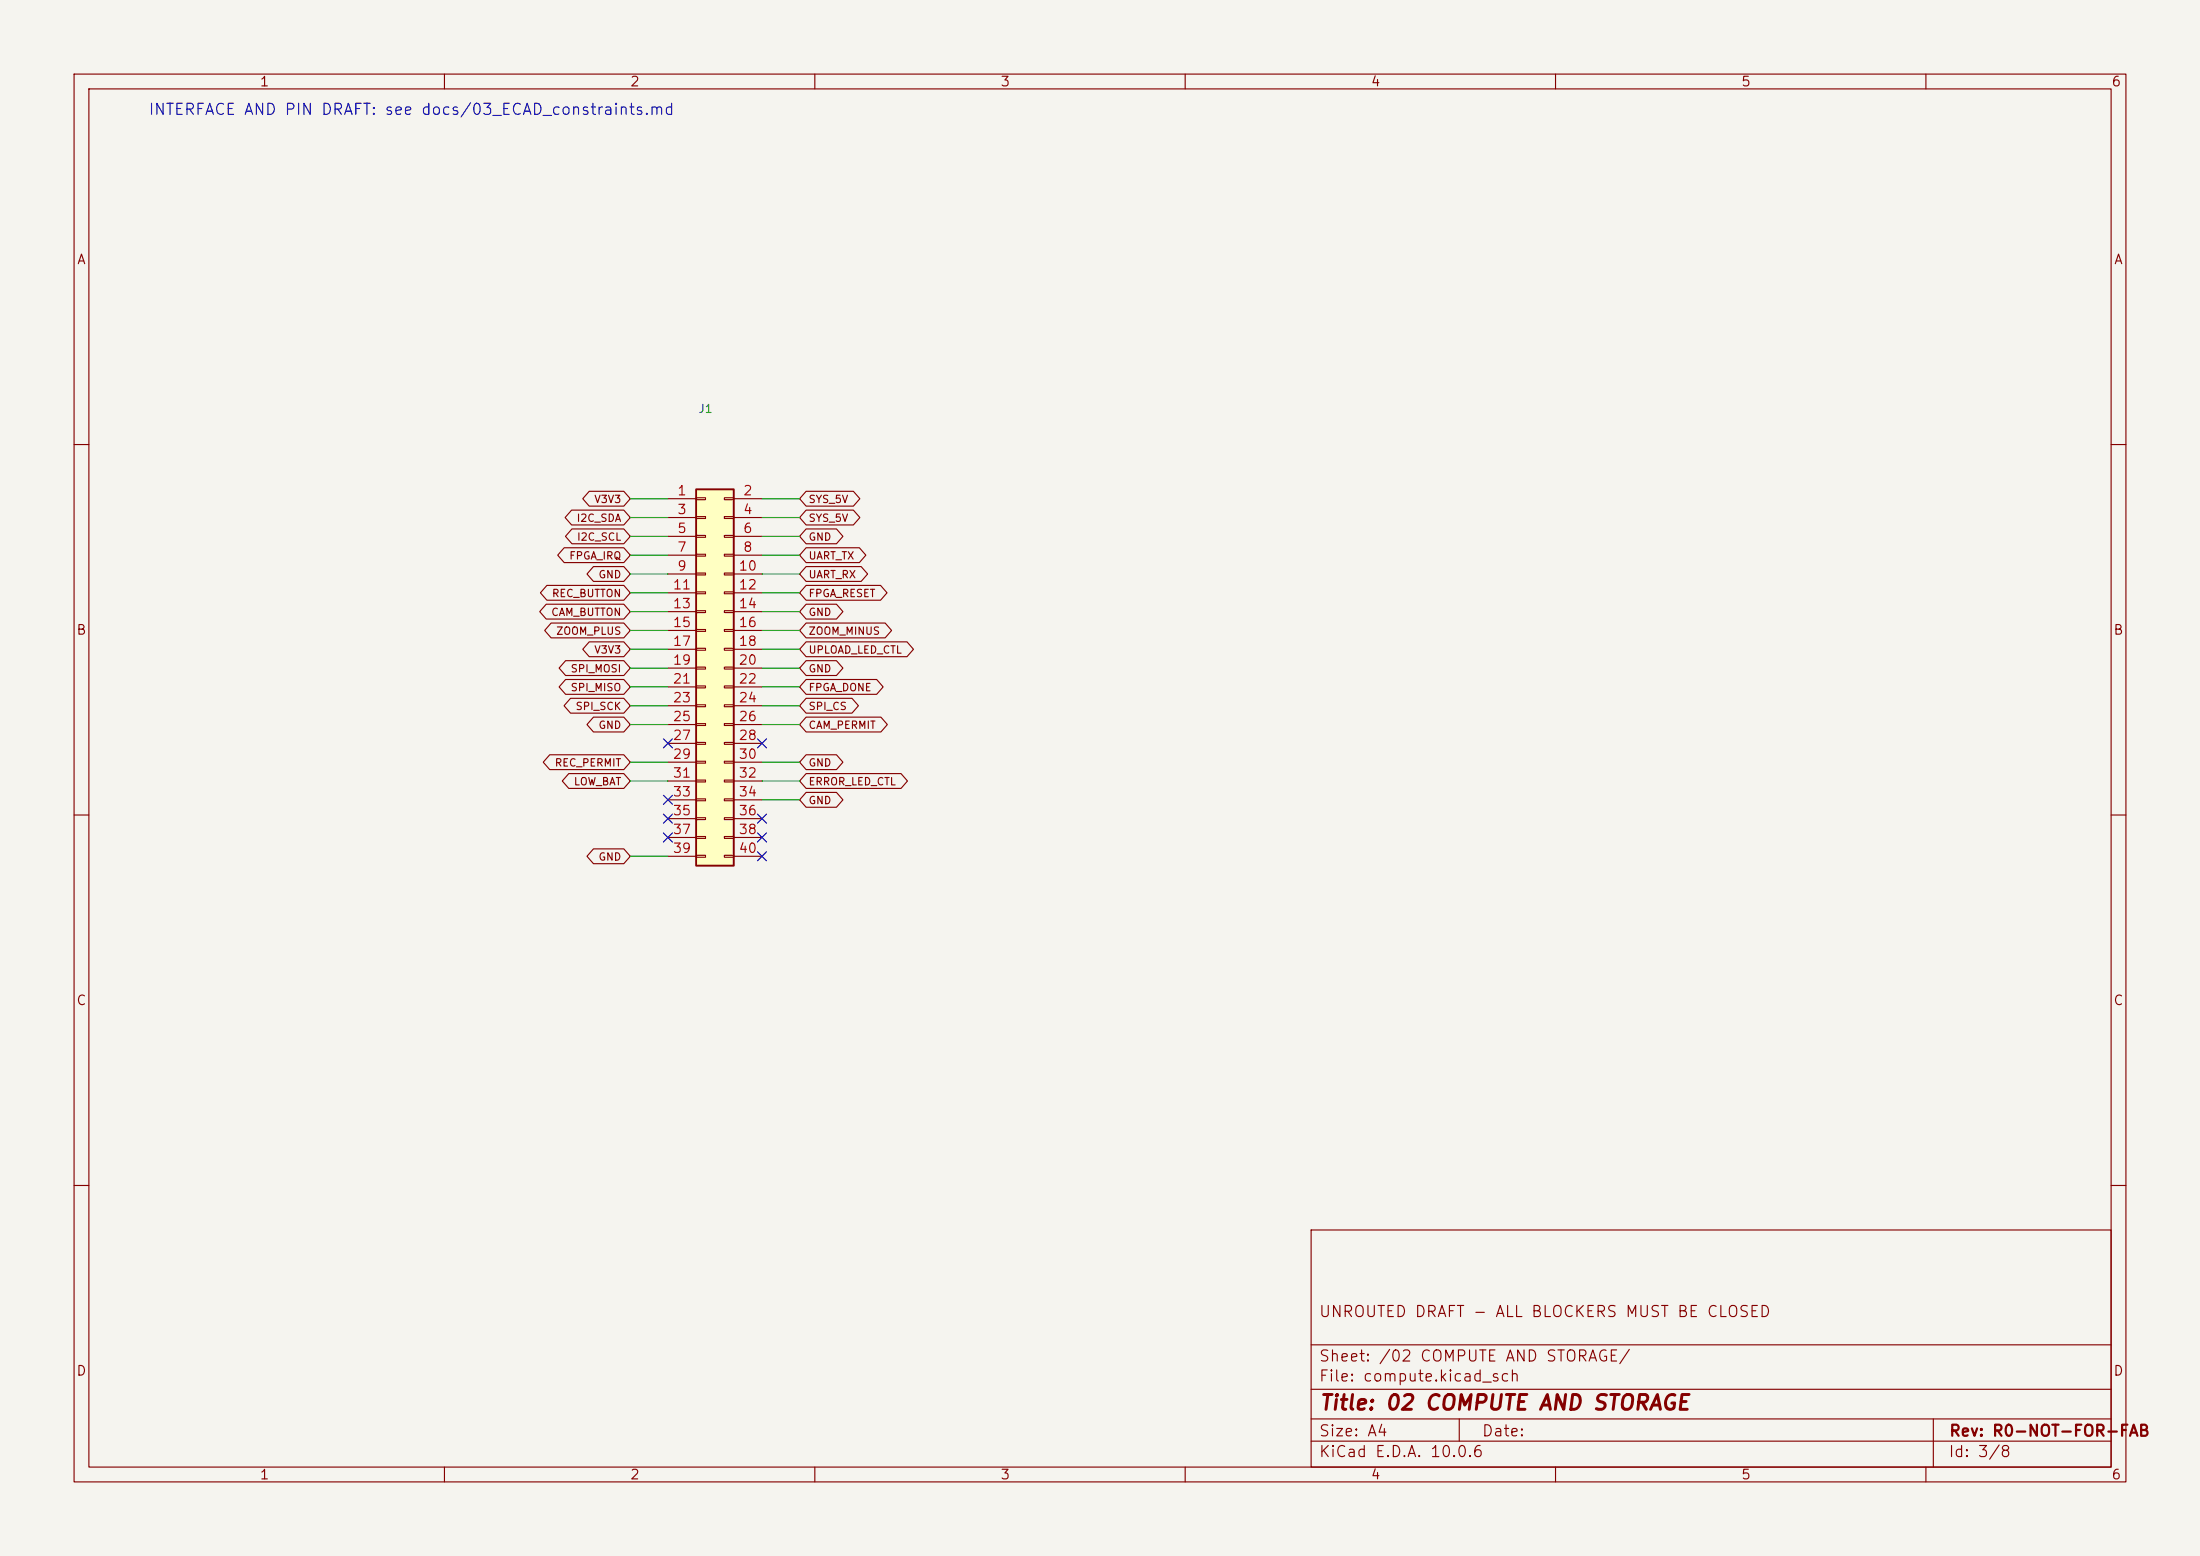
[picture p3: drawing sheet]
(kicad_sch (version 20251024) (generator "eeschema") (paper "A4") (title_block (title "02 COMPUTE AND STORAGE") (rev "R0-NOT-FOR-FAB") (comment 1 "UNROUTED DRAFT - ALL BLOCKERS MUST BE CLOSED")) (lib_symbols (symbol "MeetNote:Conn_02x20_Odd_Even" (pin_names (offset 1.016) (hide yes)) (exclude_from_sim no) (in_bom yes) (on_board yes) (in_pos_files yes) (duplicate_pin_numbers_are_jumpers no) (property "Reference" "J" (at 1.27 25.4 0) (show_name no) (do_not_autoplace no) (effects (font (size 1.27 1.27)))) (property "Value" "Conn_02x20_Odd_Even" (at 1.27 -27.94 0) (show_name no) (do_not_autoplace no) (effects (font (size 1.27 1.27)))) (property "Footprint" "" (at 0 0 0) (show_name no) (do_not_autoplace no) (hide yes) (effects (font (size 1.27 1.27)))) (property "Datasheet" "" (at 0 0 0) (show_name no) (do_not_autoplace no) (hide yes) (effects (font (size 1.27 1.27)))) (property "Description" "Generic connector, double row, 02x20, odd/even pin numbering scheme (row 1 odd numbers, row 2 even numbers), script generated (kicad-library-utils/schlib/autogen/connector/)" (at 0 0 0) (show_name no) (do_not_autoplace no) (hide yes) (effects (font (size 1.27 1.27)))) (property "ki_keywords" "connector" (at 0 0 0) (show_name no) (do_not_autoplace no) (hide yes) (effects (font (size 1.27 1.27)))) (property "ki_fp_filters" "Connector*:*_2x??_*" (at 0 0 0) (show_name no) (do_not_autoplace no) (hide yes) (effects (font (size 1.27 1.27)))) (symbol "Conn_02x20_Odd_Even_1_1" (rectangle (start -1.27 24.13) (end 3.81 -26.67) (stroke (width 0.254) (type default)) (fill (type background))) (rectangle (start -1.27 22.987) (end 0 22.733) (stroke (width 0.1524) (type default)) (fill (type none))) (rectangle (start -1.27 20.447) (end 0 20.193) (stroke (width 0.1524) (type default)) (fill (type none))) (rectangle (start -1.27 17.907) (end 0 17.653) (stroke (width 0.1524) (type default)) (fill (type none))) (rectangle (start -1.27 15.367) (end 0 15.113) (stroke (width 0.1524) (type default)) (fill (type none))) (rectangle (start -1.27 12.827) (end 0 12.573) (stroke (width 0.1524) (type default)) (fill (type none))) (rectangle (start -1.27 10.287) (end 0 10.033) (stroke (width 0.1524) (type default)) (fill (type none))) (rectangle (start -1.27 7.747) (end 0 7.493) (stroke (width 0.1524) (type default)) (fill (type none))) (rectangle (start -1.27 5.207) (end 0 4.953) (stroke (width 0.1524) (type default)) (fill (type none))) (rectangle (start -1.27 2.667) (end 0 2.413) (stroke (width 0.1524) (type default)) (fill (type none))) (rectangle (start -1.27 0.127) (end 0 -0.127) (stroke (width 0.1524) (type default)) (fill (type none))) (rectangle (start -1.27 -2.413) (end 0 -2.667) (stroke (width 0.1524) (type default)) (fill (type none))) (rectangle (start -1.27 -4.953) (end 0 -5.207) (stroke (width 0.1524) (type default)) (fill (type none))) (rectangle (start -1.27 -7.493) (end 0 -7.747) (stroke (width 0.1524) (type default)) (fill (type none))) (rectangle (start -1.27 -10.033) (end 0 -10.287) (stroke (width 0.1524) (type default)) (fill (type none))) (rectangle (start -1.27 -12.573) (end 0 -12.827) (stroke (width 0.1524) (type default)) (fill (type none))) (rectangle (start -1.27 -15.113) (end 0 -15.367) (stroke (width 0.1524) (type default)) (fill (type none))) (rectangle (start -1.27 -17.653) (end 0 -17.907) (stroke (width 0.1524) (type default)) (fill (type none))) (rectangle (start -1.27 -20.193) (end 0 -20.447) (stroke (width 0.1524) (type default)) (fill (type none))) (rectangle (start -1.27 -22.733) (end 0 -22.987) (stroke (width 0.1524) (type default)) (fill (type none))) (rectangle (start -1.27 -25.273) (end 0 -25.527) (stroke (width 0.1524) (type default)) (fill (type none))) (rectangle (start 3.81 22.987) (end 2.54 22.733) (stroke (width 0.1524) (type default)) (fill (type none))) (rectangle (start 3.81 20.447) (end 2.54 20.193) (stroke (width 0.1524) (type default)) (fill (type none))) (rectangle (start 3.81 17.907) (end 2.54 17.653) (stroke (width 0.1524) (type default)) (fill (type none))) (rectangle (start 3.81 15.367) (end 2.54 15.113) (stroke (width 0.1524) (type default)) (fill (type none))) (rectangle (start 3.81 12.827) (end 2.54 12.573) (stroke (width 0.1524) (type default)) (fill (type none))) (rectangle (start 3.81 10.287) (end 2.54 10.033) (stroke (width 0.1524) (type default)) (fill (type none))) (rectangle (start 3.81 7.747) (end 2.54 7.493) (stroke (width 0.1524) (type default)) (fill (type none))) (rectangle (start 3.81 5.207) (end 2.54 4.953) (stroke (width 0.1524) (type default)) (fill (type none))) (rectangle (start 3.81 2.667) (end 2.54 2.413) (stroke (width 0.1524) (type default)) (fill (type none))) (rectangle (start 3.81 0.127) (end 2.54 -0.127) (stroke (width 0.1524) (type default)) (fill (type none))) (rectangle (start 3.81 -2.413) (end 2.54 -2.667) (stroke (width 0.1524) (type default)) (fill (type none))) (rectangle (start 3.81 -4.953) (end 2.54 -5.207) (stroke (width 0.1524) (type default)) (fill (type none))) (rectangle (start 3.81 -7.493) (end 2.54 -7.747) (stroke (width 0.1524) (type default)) (fill (type none))) (rectangle (start 3.81 -10.033) (end 2.54 -10.287) (stroke (width 0.1524) (type default)) (fill (type none))) (rectangle (start 3.81 -12.573) (end 2.54 -12.827) (stroke (width 0.1524) (type default)) (fill (type none))) (rectangle (start 3.81 -15.113) (end 2.54 -15.367) (stroke (width 0.1524) (type default)) (fill (type none))) (rectangle (start 3.81 -17.653) (end 2.54 -17.907) (stroke (width 0.1524) (type default)) (fill (type none))) (rectangle (start 3.81 -20.193) (end 2.54 -20.447) (stroke (width 0.1524) (type default)) (fill (type none))) (rectangle (start 3.81 -22.733) (end 2.54 -22.987) (stroke (width 0.1524) (type default)) (fill (type none))) (rectangle (start 3.81 -25.273) (end 2.54 -25.527) (stroke (width 0.1524) (type default)) (fill (type none))) (pin passive line (at -5.08 22.86 0) (length 3.81) (name "Pin_1" (effects (font (size 1.27 1.27)))) (number "1" (effects (font (size 1.27 1.27))))) (pin passive line (at 7.62 22.86 180) (length 3.81) (name "Pin_2" (effects (font (size 1.27 1.27)))) (number "2" (effects (font (size 1.27 1.27))))) (pin passive line (at -5.08 20.32 0) (length 3.81) (name "Pin_3" (effects (font (size 1.27 1.27)))) (number "3" (effects (font (size 1.27 1.27))))) (pin passive line (at 7.62 20.32 180) (length 3.81) (name "Pin_4" (effects (font (size 1.27 1.27)))) (number "4" (effects (font (size 1.27 1.27))))) (pin passive line (at -5.08 17.78 0) (length 3.81) (name "Pin_5" (effects (font (size 1.27 1.27)))) (number "5" (effects (font (size 1.27 1.27))))) (pin passive line (at 7.62 17.78 180) (length 3.81) (name "Pin_6" (effects (font (size 1.27 1.27)))) (number "6" (effects (font (size 1.27 1.27))))) (pin passive line (at -5.08 15.24 0) (length 3.81) (name "Pin_7" (effects (font (size 1.27 1.27)))) (number "7" (effects (font (size 1.27 1.27))))) (pin passive line (at 7.62 15.24 180) (length 3.81) (name "Pin_8" (effects (font (size 1.27 1.27)))) (number "8" (effects (font (size 1.27 1.27))))) (pin passive line (at -5.08 12.7 0) (length 3.81) (name "Pin_9" (effects (font (size 1.27 1.27)))) (number "9" (effects (font (size 1.27 1.27))))) (pin passive line (at 7.62 12.7 180) (length 3.81) (name "Pin_10" (effects (font (size 1.27 1.27)))) (number "10" (effects (font (size 1.27 1.27))))) (pin passive line (at -5.08 10.16 0) (length 3.81) (name "Pin_11" (effects (font (size 1.27 1.27)))) (number "11" (effects (font (size 1.27 1.27))))) (pin passive line (at 7.62 10.16 180) (length 3.81) (name "Pin_12" (effects (font (size 1.27 1.27)))) (number "12" (effects (font (size 1.27 1.27))))) (pin passive line (at -5.08 7.62 0) (length 3.81) (name "Pin_13" (effects (font (size 1.27 1.27)))) (number "13" (effects (font (size 1.27 1.27))))) (pin passive line (at 7.62 7.62 180) (length 3.81) (name "Pin_14" (effects (font (size 1.27 1.27)))) (number "14" (effects (font (size 1.27 1.27))))) (pin passive line (at -5.08 5.08 0) (length 3.81) (name "Pin_15" (effects (font (size 1.27 1.27)))) (number "15" (effects (font (size 1.27 1.27))))) (pin passive line (at 7.62 5.08 180) (length 3.81) (name "Pin_16" (effects (font (size 1.27 1.27)))) (number "16" (effects (font (size 1.27 1.27))))) (pin passive line (at -5.08 2.54 0) (length 3.81) (name "Pin_17" (effects (font (size 1.27 1.27)))) (number "17" (effects (font (size 1.27 1.27))))) (pin passive line (at 7.62 2.54 180) (length 3.81) (name "Pin_18" (effects (font (size 1.27 1.27)))) (number "18" (effects (font (size 1.27 1.27))))) (pin passive line (at -5.08 0 0) (length 3.81) (name "Pin_19" (effects (font (size 1.27 1.27)))) (number "19" (effects (font (size 1.27 1.27))))) (pin passive line (at 7.62 0 180) (length 3.81) (name "Pin_20" (effects (font (size 1.27 1.27)))) (number "20" (effects (font (size 1.27 1.27))))) (pin passive line (at -5.08 -2.54 0) (length 3.81) (name "Pin_21" (effects (font (size 1.27 1.27)))) (number "21" (effects (font (size 1.27 1.27))))) (pin passive line (at 7.62 -2.54 180) (length 3.81) (name "Pin_22" (effects (font (size 1.27 1.27)))) (number "22" (effects (font (size 1.27 1.27))))) (pin passive line (at -5.08 -5.08 0) (length 3.81) (name "Pin_23" (effects (font (size 1.27 1.27)))) (number "23" (effects (font (size 1.27 1.27))))) (pin passive line (at 7.62 -5.08 180) (length 3.81) (name "Pin_24" (effects (font (size 1.27 1.27)))) (number "24" (effects (font (size 1.27 1.27))))) (pin passive line (at -5.08 -7.62 0) (length 3.81) (name "Pin_25" (effects (font (size 1.27 1.27)))) (number "25" (effects (font (size 1.27 1.27))))) (pin passive line (at 7.62 -7.62 180) (length 3.81) (name "Pin_26" (effects (font (size 1.27 1.27)))) (number "26" (effects (font (size 1.27 1.27))))) (pin passive line (at -5.08 -10.16 0) (length 3.81) (name "Pin_27" (effects (font (size 1.27 1.27)))) (number "27" (effects (font (size 1.27 1.27))))) (pin passive line (at 7.62 -10.16 180) (length 3.81) (name "Pin_28" (effects (font (size 1.27 1.27)))) (number "28" (effects (font (size 1.27 1.27))))) (pin passive line (at -5.08 -12.7 0) (length 3.81) (name "Pin_29" (effects (font (size 1.27 1.27)))) (number "29" (effects (font (size 1.27 1.27))))) (pin passive line (at 7.62 -12.7 180) (length 3.81) (name "Pin_30" (effects (font (size 1.27 1.27)))) (number "30" (effects (font (size 1.27 1.27))))) (pin passive line (at -5.08 -15.24 0) (length 3.81) (name "Pin_31" (effects (font (size 1.27 1.27)))) (number "31" (effects (font (size 1.27 1.27))))) (pin passive line (at 7.62 -15.24 180) (length 3.81) (name "Pin_32" (effects (font (size 1.27 1.27)))) (number "32" (effects (font (size 1.27 1.27))))) (pin passive line (at -5.08 -17.78 0) (length 3.81) (name "Pin_33" (effects (font (size 1.27 1.27)))) (number "33" (effects (font (size 1.27 1.27))))) (pin passive line (at 7.62 -17.78 180) (length 3.81) (name "Pin_34" (effects (font (size 1.27 1.27)))) (number "34" (effects (font (size 1.27 1.27))))) (pin passive line (at -5.08 -20.32 0) (length 3.81) (name "Pin_35" (effects (font (size 1.27 1.27)))) (number "35" (effects (font (size 1.27 1.27))))) (pin passive line (at 7.62 -20.32 180) (length 3.81) (name "Pin_36" (effects (font (size 1.27 1.27)))) (number "36" (effects (font (size 1.27 1.27))))) (pin passive line (at -5.08 -22.86 0) (length 3.81) (name "Pin_37" (effects (font (size 1.27 1.27)))) (number "37" (effects (font (size 1.27 1.27))))) (pin passive line (at 7.62 -22.86 180) (length 3.81) (name "Pin_38" (effects (font (size 1.27 1.27)))) (number "38" (effects (font (size 1.27 1.27))))) (pin passive line (at -5.08 -25.4 0) (length 3.81) (name "Pin_39" (effects (font (size 1.27 1.27)))) (number "39" (effects (font (size 1.27 1.27))))) (pin passive line (at 7.62 -25.4 180) (length 3.81) (name "Pin_40" (effects (font (size 1.27 1.27)))) (number "40" (effects (font (size 1.27 1.27)))))) (embedded_fonts no)))(text "INTERFACE AND PIN DRAFT: see docs/03_ECAD_constraints.md" (at 20 15 0) (effects (font (size 1.5 1.5)) (justify left)))(symbol (lib_id "MeetNote:Conn_02x20_Odd_Even") (at 95.25 90.17 0) (unit 1) (in_bom yes) (on_board yes) (dnp no)(property "Reference" "J1" (at 95.25 55.17 0) (effects (font (size 1.1 1.1))))(property "Value" "Zero 2 W GPIO via short harness" (at 95.25 95.17 0) (effects (font (size 1.1 1.1)) hide))(property "Footprint" "MeetNote:PinHeader_2x20_P2.54mm_Vertical" (at 95.25 90.17 0) (effects (font (size 1.1 1.1)) hide))(property "Review" "GPIO physical numbering; harness length and final connector height TBD; not direct stacked HAT" (at 95.25 90.17 0) (effects (font (size 1.1 1.1)) hide)))(wire (pts (xy 90.17 67.31) (xy 85.09 67.31)) (stroke (width 0) (type default)))(global_label "V3V3" (shape bidirectional) (at 85.09 67.31 180) (effects (font (size 1 1)) (justify right)))(wire (pts (xy 102.87 67.31) (xy 107.95 67.31)) (stroke (width 0) (type default)))(global_label "SYS_5V" (shape bidirectional) (at 107.95 67.31 0) (effects (font (size 1 1)) (justify left)))(wire (pts (xy 90.17 69.85) (xy 85.09 69.85)) (stroke (width 0) (type default)))(global_label "I2C_SDA" (shape bidirectional) (at 85.09 69.85 180) (effects (font (size 1 1)) (justify right)))(wire (pts (xy 102.87 69.85) (xy 107.95 69.85)) (stroke (width 0) (type default)))(global_label "SYS_5V" (shape bidirectional) (at 107.95 69.85 0) (effects (font (size 1 1)) (justify left)))(wire (pts (xy 90.17 72.39) (xy 85.09 72.39)) (stroke (width 0) (type default)))(global_label "I2C_SCL" (shape bidirectional) (at 85.09 72.39 180) (effects (font (size 1 1)) (justify right)))(wire (pts (xy 102.87 72.39) (xy 107.95 72.39)) (stroke (width 0) (type default)))(global_label "GND" (shape bidirectional) (at 107.95 72.39 0) (effects (font (size 1 1)) (justify left)))(wire (pts (xy 90.17 74.93) (xy 85.09 74.93)) (stroke (width 0) (type default)))(global_label "FPGA_IRQ" (shape bidirectional) (at 85.09 74.93 180) (effects (font (size 1 1)) (justify right)))(wire (pts (xy 102.87 74.93) (xy 107.95 74.93)) (stroke (width 0) (type default)))(global_label "UART_TX" (shape bidirectional) (at 107.95 74.93 0) (effects (font (size 1 1)) (justify left)))(wire (pts (xy 90.17 77.47) (xy 85.09 77.47)) (stroke (width 0) (type default)))(global_label "GND" (shape bidirectional) (at 85.09 77.47 180) (effects (font (size 1 1)) (justify right)))(wire (pts (xy 102.87 77.47) (xy 107.95 77.47)) (stroke (width 0) (type default)))(global_label "UART_RX" (shape bidirectional) (at 107.95 77.47 0) (effects (font (size 1 1)) (justify left)))(wire (pts (xy 90.17 80.01) (xy 85.09 80.01)) (stroke (width 0) (type default)))(global_label "REC_BUTTON" (shape bidirectional) (at 85.09 80.01 180) (effects (font (size 1 1)) (justify right)))(wire (pts (xy 102.87 80.01) (xy 107.95 80.01)) (stroke (width 0) (type default)))(global_label "FPGA_RESET" (shape bidirectional) (at 107.95 80.01 0) (effects (font (size 1 1)) (justify left)))(wire (pts (xy 90.17 82.55) (xy 85.09 82.55)) (stroke (width 0) (type default)))(global_label "CAM_BUTTON" (shape bidirectional) (at 85.09 82.55 180) (effects (font (size 1 1)) (justify right)))(wire (pts (xy 102.87 82.55) (xy 107.95 82.55)) (stroke (width 0) (type default)))(global_label "GND" (shape bidirectional) (at 107.95 82.55 0) (effects (font (size 1 1)) (justify left)))(wire (pts (xy 90.17 85.09) (xy 85.09 85.09)) (stroke (width 0) (type default)))(global_label "ZOOM_PLUS" (shape bidirectional) (at 85.09 85.09 180) (effects (font (size 1 1)) (justify right)))(wire (pts (xy 102.87 85.09) (xy 107.95 85.09)) (stroke (width 0) (type default)))(global_label "ZOOM_MINUS" (shape bidirectional) (at 107.95 85.09 0) (effects (font (size 1 1)) (justify left)))(wire (pts (xy 90.17 87.63) (xy 85.09 87.63)) (stroke (width 0) (type default)))(global_label "V3V3" (shape bidirectional) (at 85.09 87.63 180) (effects (font (size 1 1)) (justify right)))(wire (pts (xy 102.87 87.63) (xy 107.95 87.63)) (stroke (width 0) (type default)))(global_label "UPLOAD_LED_CTL" (shape bidirectional) (at 107.95 87.63 0) (effects (font (size 1 1)) (justify left)))(wire (pts (xy 90.17 90.17) (xy 85.09 90.17)) (stroke (width 0) (type default)))(global_label "SPI_MOSI" (shape bidirectional) (at 85.09 90.17 180) (effects (font (size 1 1)) (justify right)))(wire (pts (xy 102.87 90.17) (xy 107.95 90.17)) (stroke (width 0) (type default)))(global_label "GND" (shape bidirectional) (at 107.95 90.17 0) (effects (font (size 1 1)) (justify left)))(wire (pts (xy 90.17 92.71) (xy 85.09 92.71)) (stroke (width 0) (type default)))(global_label "SPI_MISO" (shape bidirectional) (at 85.09 92.71 180) (effects (font (size 1 1)) (justify right)))(wire (pts (xy 102.87 92.71) (xy 107.95 92.71)) (stroke (width 0) (type default)))(global_label "FPGA_DONE" (shape bidirectional) (at 107.95 92.71 0) (effects (font (size 1 1)) (justify left)))(wire (pts (xy 90.17 95.25) (xy 85.09 95.25)) (stroke (width 0) (type default)))(global_label "SPI_SCK" (shape bidirectional) (at 85.09 95.25 180) (effects (font (size 1 1)) (justify right)))(wire (pts (xy 102.87 95.25) (xy 107.95 95.25)) (stroke (width 0) (type default)))(global_label "SPI_CS" (shape bidirectional) (at 107.95 95.25 0) (effects (font (size 1 1)) (justify left)))(wire (pts (xy 90.17 97.79) (xy 85.09 97.79)) (stroke (width 0) (type default)))(global_label "GND" (shape bidirectional) (at 85.09 97.79 180) (effects (font (size 1 1)) (justify right)))(wire (pts (xy 102.87 97.79) (xy 107.95 97.79)) (stroke (width 0) (type default)))(global_label "CAM_PERMIT" (shape bidirectional) (at 107.95 97.79 0) (effects (font (size 1 1)) (justify left)))(no_connect (at 90.17 100.33))(no_connect (at 102.87 100.33))(wire (pts (xy 90.17 102.87) (xy 85.09 102.87)) (stroke (width 0) (type default)))(global_label "REC_PERMIT" (shape bidirectional) (at 85.09 102.87 180) (effects (font (size 1 1)) (justify right)))(wire (pts (xy 102.87 102.87) (xy 107.95 102.87)) (stroke (width 0) (type default)))(global_label "GND" (shape bidirectional) (at 107.95 102.87 0) (effects (font (size 1 1)) (justify left)))(wire (pts (xy 90.17 105.41) (xy 85.09 105.41)) (stroke (width 0) (type default)))(global_label "LOW_BAT" (shape bidirectional) (at 85.09 105.41 180) (effects (font (size 1 1)) (justify right)))(wire (pts (xy 102.87 105.41) (xy 107.95 105.41)) (stroke (width 0) (type default)))(global_label "ERROR_LED_CTL" (shape bidirectional) (at 107.95 105.41 0) (effects (font (size 1 1)) (justify left)))(no_connect (at 90.17 107.95))(wire (pts (xy 102.87 107.95) (xy 107.95 107.95)) (stroke (width 0) (type default)))(global_label "GND" (shape bidirectional) (at 107.95 107.95 0) (effects (font (size 1 1)) (justify left)))(no_connect (at 90.17 110.49))(no_connect (at 102.87 110.49))(no_connect (at 90.17 113.03))(no_connect (at 102.87 113.03))(wire (pts (xy 90.17 115.57) (xy 85.09 115.57)) (stroke (width 0) (type default)))(global_label "GND" (shape bidirectional) (at 85.09 115.57 180) (effects (font (size 1 1)) (justify right)))(no_connect (at 102.87 115.57)))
